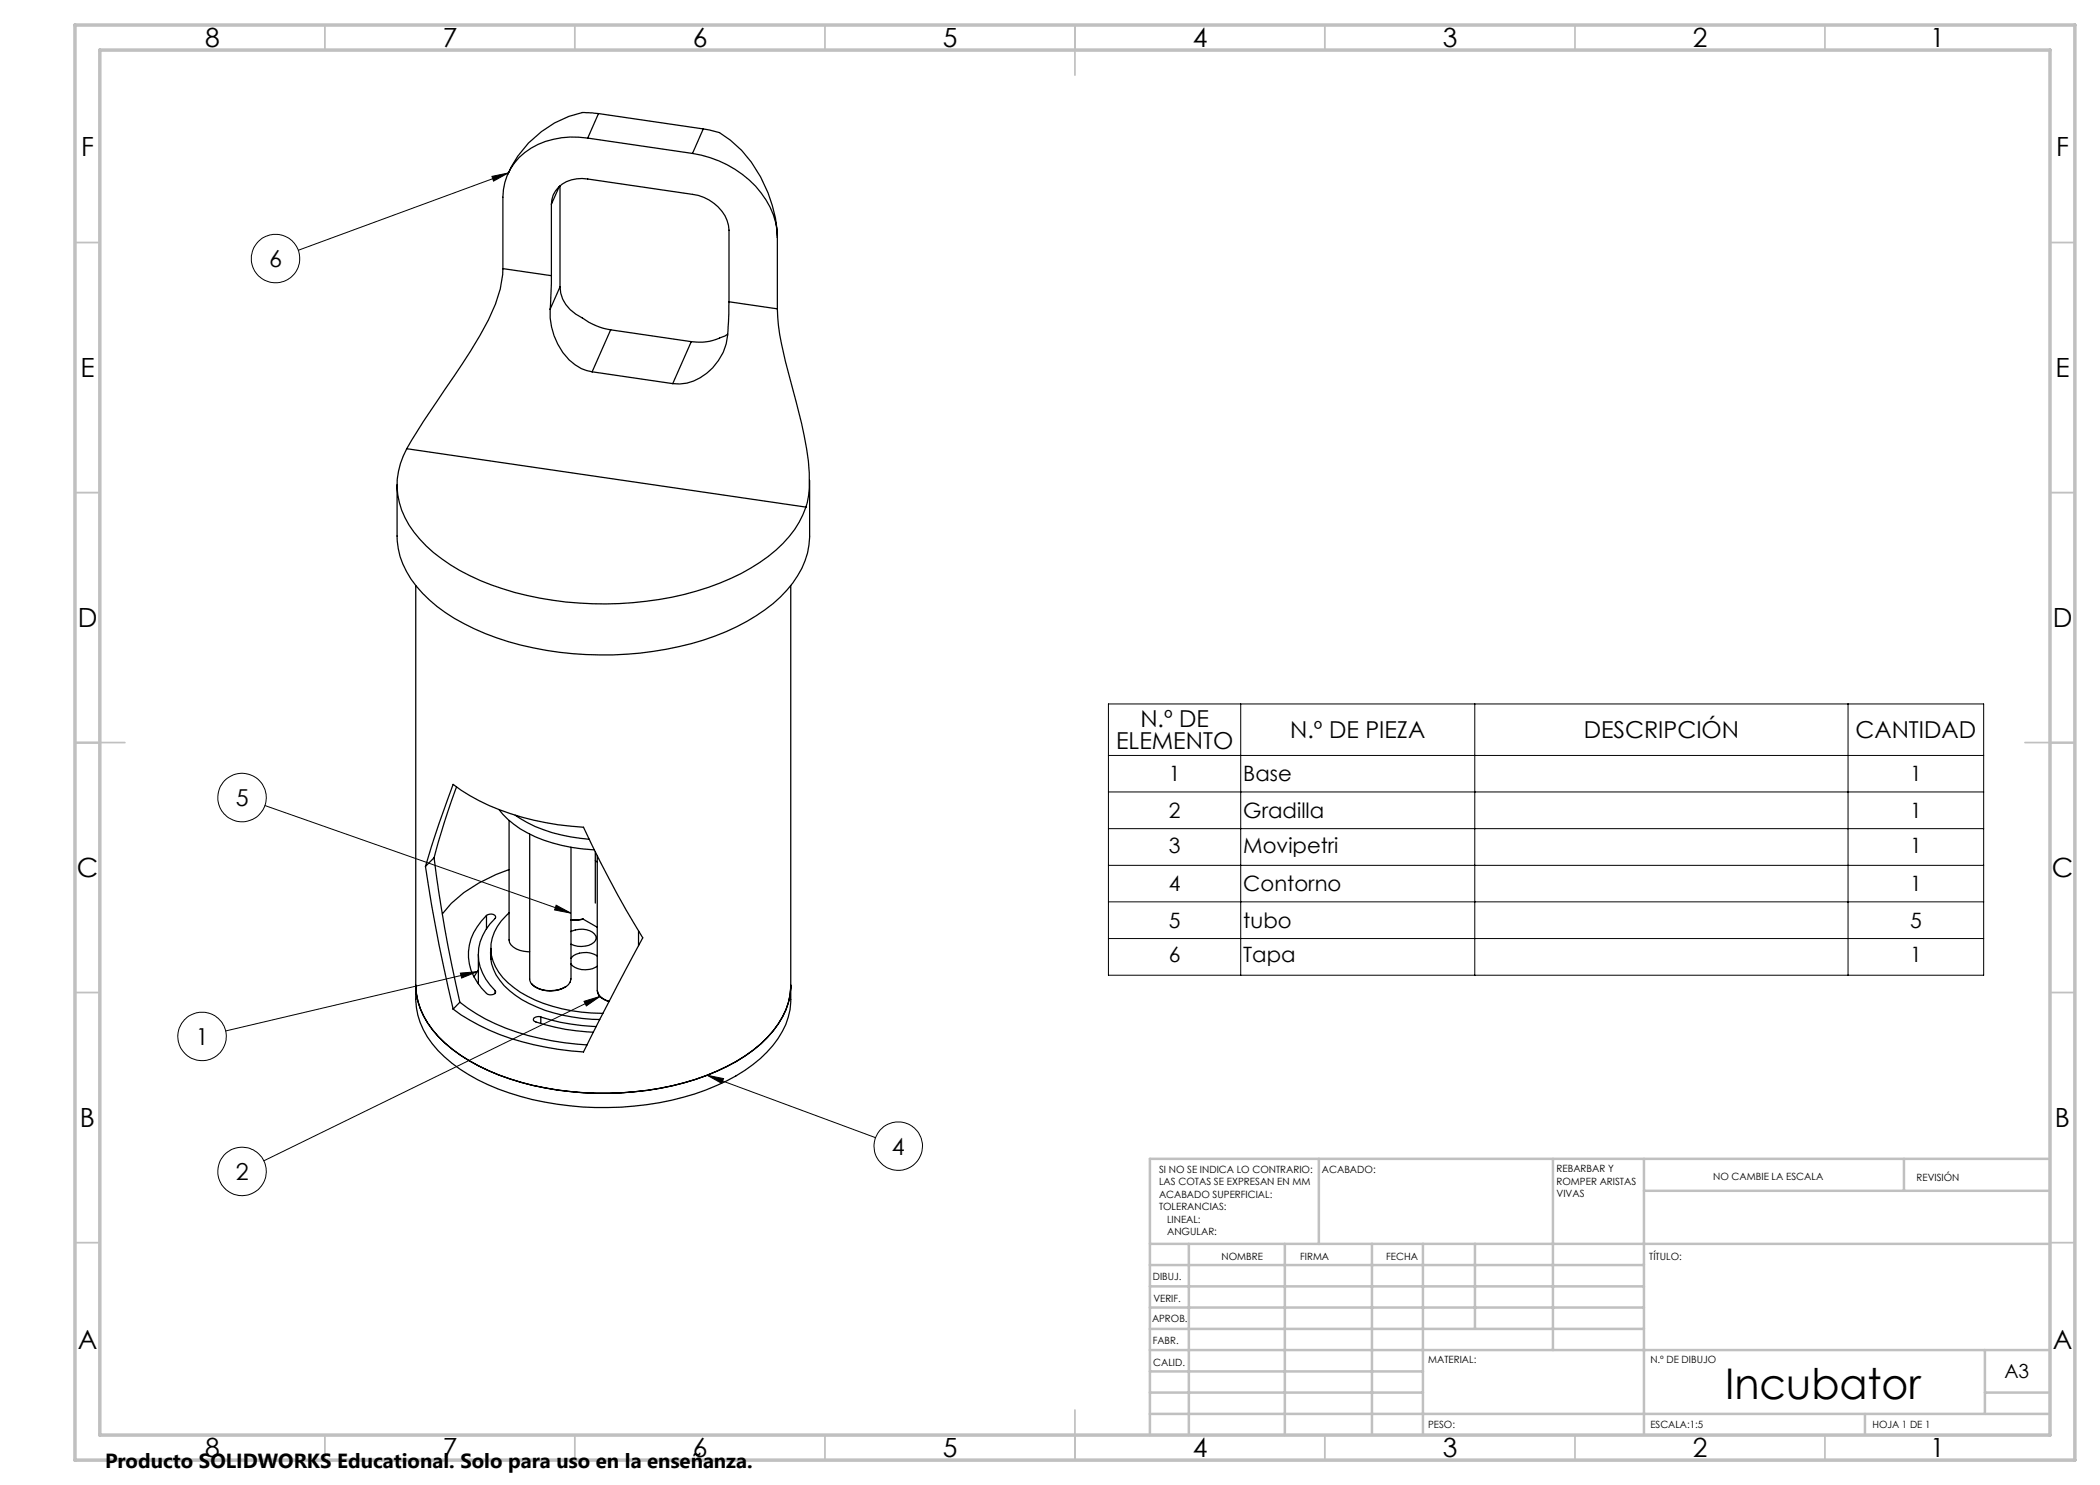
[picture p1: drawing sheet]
<svg xmlns="http://www.w3.org/2000/svg" width="420mm" height="297mm" viewBox="0 0 420 297" stroke-linecap="round" stroke-linejoin="round" font-family="sans-serif">
<g fill="none" stroke="#000" stroke-width=".2">
<path d="M98.4 35.3l3.2-.7-2.9 1.6zM101.6 34.6l-41.9 15.5M221.7 140.8h175v54.2h-175zM221.7 151.1h175M221.7 158.4h175M248.1 140.8v54.2M295 140.8v54.2M369.6 140.8v54.2M53 161.1l61.2 21.5M221.7 165.7h175M221.7 173.1h175M92.1 194.6l3.3-.3-3.1 1.3z"/>
<path d="M95.4 194.3l-50.3 11.9M111.2 181l3 1.6-3.3-.6zM120 199.3l-67.2 32.9M221.7 180.4h175M221.7 187.7h175M116.8 200.3l3.2-1-2.7 1.9zM141.4 215l3.3 .7-.3 1zM141.4 215l33.7 12.5"/>
<circle cx="55.1" cy="51.7" r="4.8"/>
<circle cx="48.4" cy="159.5" r="4.8"/>
<circle cx="40.4" cy="207.3" r="4.9"/>
<circle cx="48.4" cy="234.3" r="4.8"/>
<circle cx="179.6" cy="229.2" r="4.9"/>
</g>
<g fill="none" stroke="#c0c0c0" stroke-width=".35">
<path d="M65 5v5M115 5v5M165 5v5M215 5v10M265 5v5M315 5v5M365 5v5M15 48.5h5M410 48.5h5M15 98.5h5M410 98.5h5M15 148.5h10"/>
<path d="M405 148.5h10M15 198.5h5M410 198.5h5M15 248.5h5M410 248.5h5M65 287v5M115 287v5M165 287v5M215 282v10M265 287v5M315 287v5M365 287v5"/>
</g>
<g fill="none" stroke="#c0c0c0" stroke-width=".5">
<path d="M263.8 231.8v17M310.6 231.8v38.2M328.8 231.8v55.2M328.8 238.2h81.2M380.8 231.8v6.4M410 231.8h-180v55.2M230 248.8h180M230 257.3h98.8M230 253h98.8M237.8 248.8v38.2M257 248.8v38.2M274.4 248.8v38.2"/>
<path d="M284.6 248.8v38.2M295 248.8v17M230 265.8h98.8M230 261.5h98.8M230 278.5h54.6M230 274.3h54.6M230 270h180M397 278.5h13M397 270v12.8M230 282.8h180M373 282.8v4.2"/>
</g>
<path d="M15 5h400v287h-400zM20 10h390v277h-390z" fill="none" stroke="#c0c0c0" stroke-width=".7"/>
<path d="M98.4 35.3l3.2-.7-2.9 1.6zM141.4 215l3.3 .7-.3 1zM116.8 200.3l3.2-1-2.7 1.9zM111.2 181l3 1.6-3.3-.6zM92.1 194.6l3.3-.3-3.1 1.3z" fill="#000"/>
<g fill="none" stroke="#000" stroke-width=".25">
<path d="M101.8 34.4l-.3 .5M111.9 37.3l-1.6 3.5M112 37.1v20.3M117.5 27.6a15.3 15.3 0 0 0-14.6 5 11.1 11.1 0 0 0-2.3 6.8v14.3M117.5 27.6l21 3.1M119.7 22.7l-2.8-.2a21 21 0 0 0-15.1 11.9M119.7 22.7l-2.2 4.9M119.7 22.7l21 3.1M138.5 30.7a20.5 20.5 0 0 1 16.2 12.2l.7 3.1 .1 1.5M140.7 25.8l2.8 .6a19.7 19.7 0 0 1 8.6 9 27.4 27.4 0 0 1 3.4 12.1M140.7 25.8l-2.2 4.9M100.6 53.7a22.7 22.7 0 0 1-2.9 10.3 163 163 0 0 1-10.2 16.1l-2.8 4.2-3.3 5.4"/>
<path d="M100.6 53.7l9.7 1.4M110.3 55.1l-.3 6.7M110.3 40.8a5.3 5.3 0 0 1 5-5h2.2l21 3.1a8.2 8.2 0 0 1 7.3 7.1v14.4M110.3 40.8v14.3M112 57.4a7.1 7.1 0 0 0 4.5 6.2 13.1 13.1 0 0 0 5.6 2.4M112 57.4l-2 4.4M155.5 47.5v14.3M110 61.8a12.8 12.8 0 0 0 6.3 11.9l2.1 .7M118.4 74.4l16.1 2.3M122.1 66l-3.7 8.4M122.1 66l16.2 2.3M138.3 68.3l-3.8 8.4"/>
<path d="M145.6 66.8a10.9 10.9 0 0 1-7.3 1.5M145.8 60.4v.7a46.3 46.3 0 0 1-.6 7.7 10.8 10.8 0 0 1-9.2 8l-1.5-.1M145.8 60.4l9.7 1.4M155.5 61.8a52.2 52.2 0 0 0 2.6 14.3 109.9 109.9 0 0 1 3.6 16.1 22.2 22.2 0 0 1-.5 9.2M81.4 89.7a15 15 0 0 0 2.6 18.1 36.5 36.5 0 0 0 16.5 10 67.7 67.7 0 0 0 43.5-1.2 34.6 34.6 0 0 0 13.8-9.3 18.2 18.2 0 0 0 3.4-5.9M81.4 89.7l79.8 11.7M161.9 96.1v11.1a16.9 16.9 0 0 1-5.8 12.2 43 43 0 0 1-20.3 9.9 67.7 67.7 0 0 1-38.8-2.6 32.5 32.5 0 0 1-14.8-10.9 15 15 0 0 1-2.8-8.6v-10.2M83.1 117.1v82.8a15.5 15.5 0 0 0 5.8 11.5 40.9 40.9 0 0 0 20 9 61.5 61.5 0 0 0 32.2-2.4 30.2 30.2 0 0 0 14.5-10.3 13.7 13.7 0 0 0 2.6-7.8v-82.8M91.3 157.4a146 146 0 0 0-4.5 14.2M85.1 173.3l2.7-8.7 2.8-7.7a46 46 0 0 0 23.6 8.3l2.5 .2 3.4 7 3.4 6.5 5.1 8.7-5.1 9.4-6.8 13.4a51.6 51.6 0 0 1-24.5-7.4l-1.6-1.2M85.1 173.3l1.2 7.7 1.5 8.2 2.8 12.6M86.8 171.6a279.9 279.9 0 0 0 5.2 28.8"/>
<path d="M86.8 171.6l-1.7 1.7M99.8 162a19.7 19.7 0 0 0 10.7 6.6 34.7 34.7 0 0 0 8.4 1.4M101.8 173.9a31 31 0 0 0-11.6 6.8l-1.7 2.1M101.8 164.1v23.9a2.5 2.5 0 0 0 2.2 2.1l1.9 .3M103 163.1a29.3 29.3 0 0 0 14.8 4.7M105.9 166.8v29a2.81 2.81 0 0 0 2.6 2.2 5.9 5.9 0 0 0 5.2-1.1l.5-1.1v-26.4M119.1 170.4v10.2M119.1 172.2l.4 .2M119.5 171.2v27a2.82 2.82 0 0 0 2.3 2.1M83.1 197a15.5 15.5 0 0 0 5.8 11.5 40.9 40.9 0 0 0 20 9.1 61.5 61.5 0 0 0 32.2-2.4 30.2 30.2 0 0 0 14.5-10.3 13.7 13.7 0 0 0 2.6-7.9 14.8 14.8 0 0 1-4.6 10.4 35.4 35.4 0 0 1-16.7 9.1 62.2 62.2 0 0 1-37-1.5 31.3 31.3 0 0 1-13.3-8.9 14.6 14.6 0 0 1-3.5-9.1zM95.7 194l-.9 1.4M95.7 190.9v5.9"/>
<path d="M97.3 183.1a10.3 10.3 0 0 0-3.1 10.9 12.4 12.4 0 0 0 3.3 4.9 1.08 1.08 0 0 0 1.6-.6l-.1-.2M97.3 183.1a1.15 1.15 0 0 1 1.8 .4 10.1 10.1 0 0 0-3.1 9.9 11.3 11.3 0 0 0 3 4.7M97.3 183.1v2.7M98.2 189.9a9.2 9.2 0 0 0 3.7 8.2 26.9 26.9 0 0 0 14.6 5.6l3.4 .2M98.2 189.7v2.2M99 198.1v.6M101.8 182.6a9 9 0 0 0-3.2 9.6 12.5 12.5 0 0 0 5.4 6.2 32.3 32.3 0 0 0 16.6 4.3M106.3 196.7a5.7 5.7 0 0 0 6.9 .6M114.2 186.3a4.3 4.3 0 0 1 4.7 .5 1.2 1.2 0 0 1-.6 2 4.7 4.7 0 0 1-4.1 0M114.2 192.8a4.1 4.1 0 0 0 5.3 .4M114.2 184h1.2l1.3-.2 2.8 1.7M116.6 183.8l-.9 .2h-1.5"/>
<path d="M119.5 191.2a4.2 4.2 0 0 0-5.2 .3l-.1 .2M119.5 198.3a2.63 2.63 0 0 0 2.3 2M127.7 186.2v2.9M92 200.4a41.9 41.9 0 0 0 21 8.2l4.4 .4M92 200.4l-1.4 1.4M108.2 203.4a.98 .98 0 0 0-1.5 .6l.5 .4a41.3 41.3 0 0 0 11.5 2M108.2 203.4a42.6 42.6 0 0 0 11 1.9M108.2 203.4v1.3"/>
</g>
<text font-size="8.5" x="345" y="279.7">Incubator</text>
<g font-size="5.3">
<text x="41" y="9.5">8</text>
<text x="88.5" y="9.5">7</text>
<text x="138.5" y="9.5">6</text>
<text x="188.5" y="9.5">5</text>
<text x="238.5" y="9.5">4</text>
<text x="288.5" y="9.5">3</text>
<text x="338.5" y="9.5">2</text>
<text x="386" y="9.5">1</text>
<text x="16.2" y="31.2">F</text>
<text x="411.2" y="31.2">F</text>
<text x="16.1" y="75.5">E</text>
<text x="411.1" y="75.5">E</text>
<text x="15.5" y="125.5">D</text>
<text x="410.5" y="125.5">D</text>
<text x="15.4" y="175.5">C</text>
<text x="410.4" y="175.5">C</text>
<text x="16" y="225.5">B</text>
<text x="411" y="225.5">B</text>
<text x="15.5" y="269.7">A</text>
<text x="410.5" y="269.7">A</text>
<text x="41" y="291.5">8</text>
<text x="88.5" y="291.5">7</text>
<text x="138.5" y="291.5">6</text>
<text x="188.5" y="291.5">5</text>
<text x="238.5" y="291.5">4</text>
<text x="288.5" y="291.5">3</text>
<text x="338.5" y="291.5">2</text>
<text x="386" y="291.5">1</text>
</g>
<g font-size="4.7">
<text x="53.8" y="53.4">6</text>
<text x="223.2" y="149.9">ELEMENTO</text>
<text x="228.1" y="145.3">N.º DE</text>
<text x="258" y="147.6">N.º DE PIEZA</text>
<text x="316.7" y="147.6">DESCRIPCIÓN</text>
<text x="371.1" y="147.6">CANTIDAD</text>
<text x="47.1" y="161.2">5</text>
<text x="39.1" y="209">1</text>
<text x="178.4" y="230.9">4</text>
<text x="47.1" y="236">2</text>
</g>
<g font-size="4.2">
<text x="233.8" y="156.3">1</text>
<text x="248.7" y="156.3">Base</text>
<text x="382" y="156.3">1</text>
<text x="233.8" y="163.6">2</text>
<text x="248.7" y="163.6">Gradilla</text>
<text x="382" y="163.6">1</text>
<text x="233.8" y="170.5">3</text>
<text x="248.7" y="170.5">Movipetri</text>
<text x="382" y="170.5">1</text>
<text x="233.8" y="178.2">4</text>
<text x="248.7" y="178.2">Contorno</text>
<text x="382" y="178.2">1</text>
<text x="233.8" y="185.6">5</text>
<text x="248.7" y="185.6">tubo</text>
<text x="382" y="185.6">5</text>
<text x="233.8" y="192.5">6</text>
<text x="248.7" y="192.5">Tapa</text>
<text x="382" y="192.5">1</text>
</g>
<text font-size="4.1" x="21" y="293.7">Producto SOLIDWORKS Educational. Solo para uso en la enseñanza.</text>
<text font-size="3.9" x="400.9" y="275.5">A3</text>
<g font-size="2">
<text x="231.8" y="234.6">SI NO SE INDICA LO CONTRARIO:</text>
<text x="231.8" y="237.1">LAS COTAS SE EXPRESAN EN MM</text>
<text x="231.8" y="239.6">ACABADO SUPERFICIAL:</text>
<text x="264.4" y="234.6">ACABADO:</text>
<text x="311.3" y="234.5">REBARBAR Y</text>
<text x="311.3" y="237">ROMPER ARISTAS</text>
<text x="311.3" y="239.5">VIVAS</text>
<text x="342.6" y="236">NO CAMBIE LA ESCALA</text>
<text x="383.3" y="236.2">REVISIÓN</text>
<text x="231.8" y="242.1">TOLERANCIAS:</text>
<text x="233.4" y="244.6">LINEAL:</text>
<text x="233.4" y="247.1">ANGULAR:</text>
<text x="244.3" y="252">NOMBRE</text>
<text x="260" y="251.9">FIRMA</text>
<text x="277.2" y="251.9">FECHA</text>
<text x="329.9" y="251.9">TÍTULO:</text>
<text x="230.6" y="256.1">DIBUJ.</text>
<text x="230.7" y="260.3">VERIF.</text>
<text x="230.4" y="264.4">APROB.</text>
<text x="230.5" y="268.8">FABR.</text>
<text x="230.7" y="273.1">CALID.</text>
<text x="285.6" y="272.5">MATERIAL:</text>
<text x="330.1" y="272.5">N.º DE DIBUJO</text>
<text x="285.6" y="285.5">PESO:</text>
<text x="330.1" y="285.6">ESCALA:1:5</text>
<text x="374.5" y="285.6">HOJA 1 DE 1</text>
</g>
</svg>
